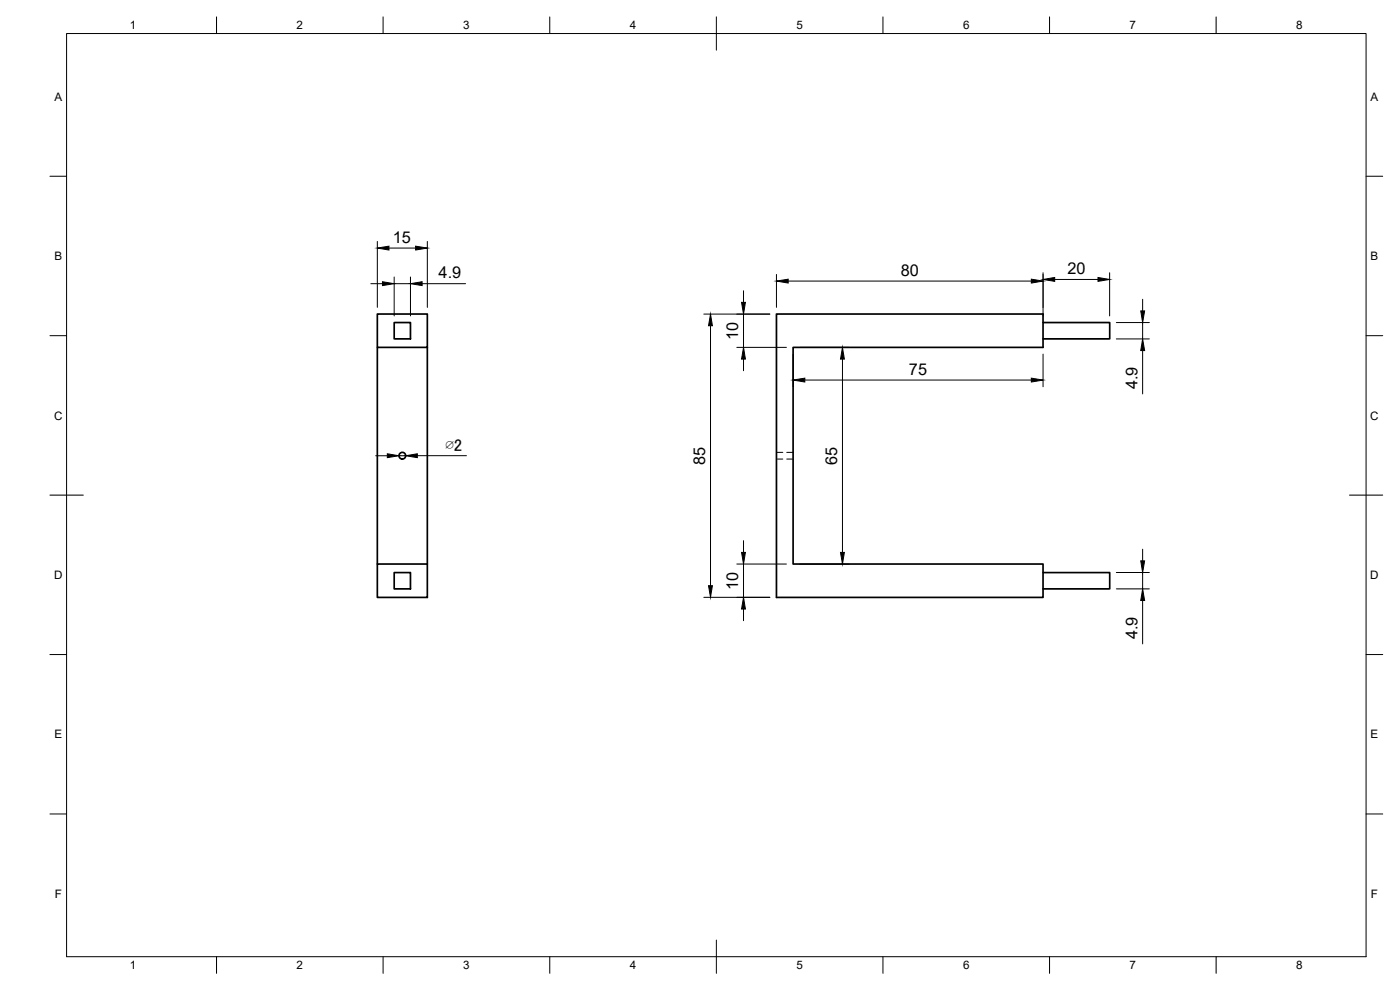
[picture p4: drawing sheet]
<svg xmlns="http://www.w3.org/2000/svg" width="420mm" height="297mm" viewBox="0 0 420 297" stroke-linecap="round" stroke-linejoin="round" font-family="sans-serif">
<!-- layer: Visible -->
<g fill="none" stroke="#000" stroke-width=".51">
<path d="M113.2 94.2h15v10h-15zM118.3 96.8h4.9v4.9h-4.9zM233 94.2h80v10h-75v65h75v10h-80zM313 96.8h20v4.9h-20M113.2 104.2v65M128.2 104.2v65M113.2 169.2h15v10h-15zM118.3 171.8h4.9v4.9h-4.9zM313 171.8h20v4.9h-20"/>
<circle cx="120.7" cy="136.7" r="1.01"/>
</g>
<!-- layer: Hidden -->
<path d="M233 137.7h1.9M233 135.7h1.9M236.1 137.7h1.9M236.1 135.7h1.9" fill="none" stroke="#000" stroke-width=".3"/>
<!-- layer: Border -->
<g fill="none" stroke="#000" stroke-width=".3">
<path d="M20 10.1h390v276.9h-390zM65 5.1v5M115 5.1v5M165 5.1v5M215 5.1v10M265 5.1v5M315 5.1v5M365 5.1v5M15 52.9h5M410 52.9h5M15 100.7h5M410 100.7h5"/>
<path d="M15 148.6h10M405 148.6h10M15 196.4h5M410 196.4h5M15 244.2h5M410 244.2h5M65 287v5M115 287v5M165 287v5M215 282.1v9.9M265 287v5M315 287v5"/>
<path d="M365 287v5"/>
</g>
<!-- layer: Dimensions -->
<g fill="none" stroke="#000" stroke-width=".3">
<path d="M113.2 72.4v19.8M116.7 74.4h8M128.2 72.4v19.8M111.3 85.1h3.5M118.3 83.1v11.7M118.3 85.1h4.9M123.2 83.1v11.7M126.7 85.1h13M211.2 94.2h19.8M213.2 97.7v78M223.1 87.2v3.5M223.1 94.2v10"/>
<path d="M233 82.3v9.9M236.5 84.3h73M313 81.8v13M316.5 83.8h13M333 81.8v13M335 96.8h9.9M342.9 89.8v3.5M342.9 96.8v4.9M221.1 104.2h14.9M223.1 107.7v3.5M238 106.2v9.8M240 104.2h14.8"/>
<path d="M241.5 114h68M252.8 107.7v58M313 106.2v9.8M335 101.7h9.9M342.9 105.2v13M112.7 136.7h3.5M119.7 136.7h2.1M125.2 136.7h14.8M211.2 179.2h19.8M221.1 169.2h14.9M223.1 162.2v3.5M223.1 169.2v10"/>
<path d="M240 169.2h14.8M335 171.8h9.9M335 176.7h9.9M342.9 164.8v3.5M342.9 171.8v4.9M223.1 182.7v3.5M342.9 180.2v13"/>
</g>
<g fill="#000" stroke="#000" stroke-width=".3">
<path d="M113.2 74.4l3.5-.5v1.1zM124.7 73.9l3.5 .5-3.5 .6zM114.8 84.5l3.5 .6-3.5 .6zM123.2 85.1l3.5-.6v1.2zM213.2 94.2l.6 3.5h-1.2zM222.5 90.7h1.2l-.6 3.5zM233 84.3l3.5-.5v1.1zM309.5 83.8l3.5 .5-3.5 .6zM313 83.8l3.5-.5v1.1zM329.5 83.3l3.5 .5-3.5 .6zM342.3 93.3h1.2l-.6 3.5zM223.1 104.2l.6 3.5h-1.2z"/>
<path d="M238 114l3.5-.5v1.1zM252.8 104.2l.6 3.5h-1.2zM309.5 113.5l3.5 .5-3.5 .6zM342.9 101.7l.6 3.5h-1.2zM116.2 136.2l3.5 .5-3.5 .6zM121.8 136.7l3.4-.5v1.1zM212.6 175.7h1.2l-.6 3.5zM222.5 165.7h1.2l-.6 3.5zM252.2 165.7h1.2l-.6 3.5zM342.3 168.3h1.2l-.6 3.5zM223.1 179.2l.6 3.5h-1.2zM342.9 176.7l.6 3.5h-1.2z"/>
</g>
<text font-size="5.1" x="133.7" y="135.2">∅2</text>
<g font-size="4.9">
<text x="117.9" y="72.9">15</text>
<text x="131.6" y="83.6">4.9</text>
<text x="270.3" y="82.8">80</text>
<text x="320.4" y="82.3">20</text>
<text x="221.6" y="102.1" transform="rotate(-90 221.6 102.1)">10</text>
<text x="272.8" y="112.5">75</text>
<text x="341.4" y="116.8" transform="rotate(-90 341.4 116.8)">4.9</text>
<text x="211.7" y="139.5" transform="rotate(-90 211.7 139.5)">85</text>
<text x="251.3" y="139.5" transform="rotate(-90 251.3 139.5)">65</text>
<text x="221.6" y="177.1" transform="rotate(-90 221.6 177.1)">10</text>
<text x="341.4" y="191.8" transform="rotate(-90 341.4 191.8)">4.9</text>
</g>
<g font-size="3.5">
<text x="39" y="8.8">1</text>
<text x="89" y="8.8">2</text>
<text x="139" y="8.8">3</text>
<text x="189" y="8.8">4</text>
<text x="239" y="8.8">5</text>
<text x="289" y="8.8">6</text>
<text x="339" y="8.8">7</text>
<text x="389" y="8.8">8</text>
<text x="16.3" y="30.2">A</text>
<text x="411.3" y="30.2">A</text>
<text x="16.3" y="78">B</text>
<text x="411.3" y="78">B</text>
<text x="16.2" y="125.9">C</text>
<text x="411.2" y="125.9">C</text>
<text x="16.2" y="173.7">D</text>
<text x="411.2" y="173.7">D</text>
<text x="16.3" y="221.6">E</text>
<text x="411.3" y="221.6">E</text>
<text x="16.4" y="269.4">F</text>
<text x="411.4" y="269.4">F</text>
<text x="39" y="290.8">1</text>
<text x="89" y="290.8">2</text>
<text x="139" y="290.8">3</text>
<text x="189" y="290.8">4</text>
<text x="239" y="290.8">5</text>
<text x="289" y="290.8">6</text>
<text x="339" y="290.8">7</text>
<text x="389" y="290.8">8</text>
</g>
</svg>
